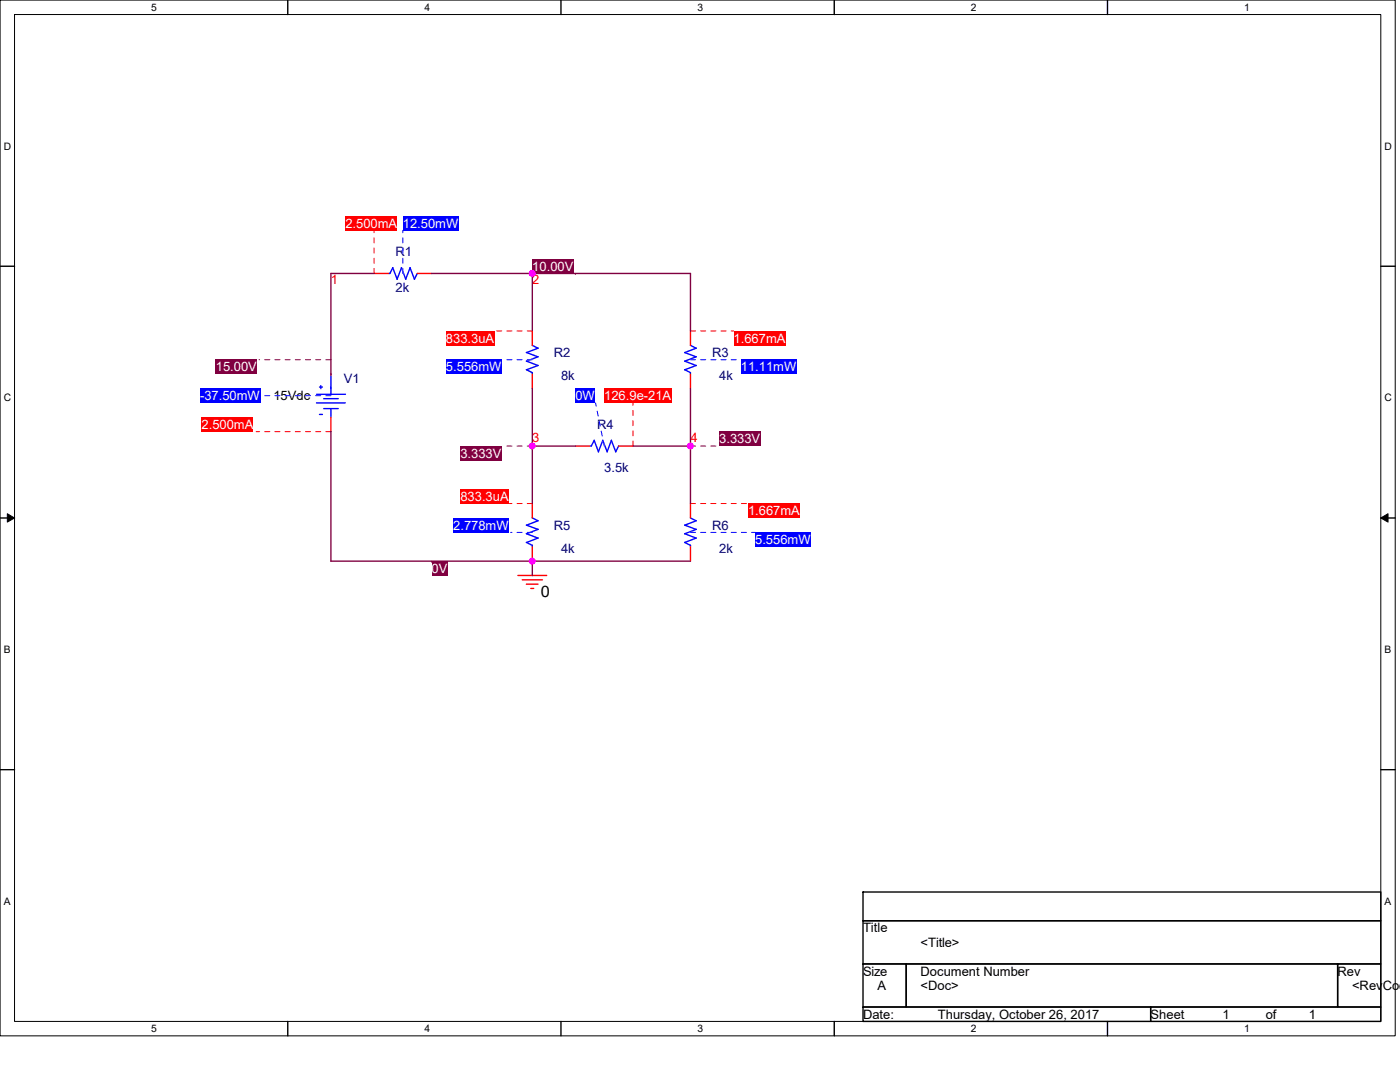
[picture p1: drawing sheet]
<svg xmlns="http://www.w3.org/2000/svg" width="279mm" height="216mm" viewBox="0 0 279 216" stroke-linecap="round" stroke-linejoin="round" font-family="sans-serif">
<path d="M0 0h278.4v206.7h-278.4zM2.9 2.9h272.7v200.9h-272.7z" fill="none" stroke="#000" stroke-width=".2"/>
<g fill="#fff">
<path d="M30.2 .3h1.1v2.3h-1.1z"/>
<path d="M30.2 204.1h1.1v2.3h-1.1z"/>
</g>
<path d="M57.4 0v2.9M57.4 203.8v2.9" fill="none" stroke="#000" stroke-width=".28"/>
<g fill="#fff">
<path d="M84.7 .3h1.1v2.3h-1.1z"/>
<path d="M84.7 204.1h1.1v2.3h-1.1z"/>
</g>
<path d="M112 0v2.9M112 203.8v2.9" fill="none" stroke="#000" stroke-width=".28"/>
<g fill="#fff">
<path d="M139.2 .3h1.2v2.3h-1.2z"/>
<path d="M139.2 204.1h1.2v2.3h-1.2z"/>
</g>
<path d="M166.5 0v2.9M166.5 203.8v2.9" fill="none" stroke="#000" stroke-width=".28"/>
<g fill="#fff">
<path d="M193.8 .3h1.1v2.3h-1.1z"/>
<path d="M193.8 204.1h1.1v2.3h-1.1z"/>
</g>
<path d="M221 0v2.9M221 203.8v2.9" fill="none" stroke="#000" stroke-width=".28"/>
<g fill="#fff">
<path d="M248.3 .3h1.1v2.3h-1.1z"/>
<path d="M248.3 204.1h1.1v2.3h-1.1z"/>
<path d="M.7 28h1.5v2.3h-1.5z"/>
<path d="M276.3 28h1.5v2.3h-1.5z"/>
<path d="M.7 78.2h1.5v2.3h-1.5z"/>
<path d="M276.3 78.2h1.5v2.3h-1.5z"/>
</g>
<path d="M0 53.1h2.9M275.6 53.1h2.8" fill="none" stroke="#000" stroke-width=".28"/>
<g fill="#fff">
<path d="M.7 128.5h1.4v2.2h-1.4z"/>
<path d="M276.3 128.5h1.4v2.2h-1.4z"/>
</g>
<path d="M0 103.4h2.9M275.6 103.4h2.8" fill="none" stroke="#000" stroke-width=".28"/>
<path d="M1.5 102.5l1.4 .9-1.4 .8zM275.6 103.4l1.4-.9v1.7z" fill="#000" stroke="#000" stroke-width=".2"/>
<g fill="#fff">
<path d="M.7 178.7h1.4v2.3h-1.4z"/>
<path d="M276.3 178.7h1.4v2.3h-1.4z"/>
</g>
<path d="M0 153.6h2.9M275.6 153.6h2.8" fill="none" stroke="#000" stroke-width=".28"/>
<path d="M66 71.8h-14.3" fill="none" stroke="#fff" stroke-width=".2" stroke-dasharray="1 1 1 1 1 1 1 1"/>
<path d="M66 71.8h-14.3" fill="none" stroke="#800040" stroke-width=".2" stroke-dasharray="1 1 1 1 1 1 1 1"/>
<path d="M43.1 71.8h8.2v2.9h-8.2z" fill="#800040"/>
<path d="M114.8 54.6h.1" fill="none" stroke="#fff" stroke-width=".2" stroke-dasharray="1 1 1 1 1 1 1 1"/>
<path d="M114.8 54.6h.1" fill="none" stroke="#800040" stroke-width=".2" stroke-dasharray="1 1 1 1 1 1 1 1"/>
<path d="M106.2 51.7h8.2v2.9h-8.2z" fill="#800040"/>
<path d="M106.2 89h-5.7" fill="none" stroke="#fff" stroke-width=".2" stroke-dasharray="1 1 1 1 1 1 1 1"/>
<path d="M106.2 89h-5.7" fill="none" stroke="#800040" stroke-width=".2" stroke-dasharray="1 1 1 1 1 1 1 1"/>
<path d="M91.9 89h8.2v2.9h-8.2z" fill="#800040"/>
<path d="M86.1 112h.1" fill="none" stroke="#fff" stroke-width=".2" stroke-dasharray="1 1 1 1 1 1 1 1"/>
<path d="M86.1 112h.1" fill="none" stroke="#800040" stroke-width=".2" stroke-dasharray="1 1 1 1 1 1 1 1"/>
<path d="M86.1 112h3.2v2.9h-3.2z" fill="#800040"/>
<path d="M137.8 89h5.7" fill="none" stroke="#fff" stroke-width=".2" stroke-dasharray="1 1 1 1 1 1 1 1"/>
<path d="M137.8 89h5.7" fill="none" stroke="#800040" stroke-width=".2" stroke-dasharray="1 1 1 1 1 1 1 1"/>
<path d="M143.5 86.1h8.2v2.9h-8.2z" fill="#800040"/>
<path d="M172.2 178h103.4v5.7h-103.4zM172.2 183.7h103.4v8.6h-103.4zM172.2 192.3h8.6v8.6h-8.6zM180.8 192.3h86.2v8.6h-86.2zM267 192.3h8.6v8.6h-8.6zM172.2 200.9h57.4v2.9h-57.4zM229.6 200.9h46v2.9h-46z" fill="none" stroke="#000" stroke-width=".28"/>
<path d="M103.4 114.8h5.7M104.2 115.7h4.1M105.1 116.6h2.3M105.9 117.4h.6" fill="none" stroke="#f00" stroke-width=".28"/>
<path d="M63.2 78.7h5.7M63.8 77.2h.5M64 76.9v.7M64.6 79.5h2.9M66 74.6v4.1M63.2 80.4h5.7M63.8 82.7h.5M64.6 81.5h2.9M66 81.5v1.8" fill="none" stroke="#00f" stroke-width=".28"/>
<path d="M66 79h-13.4" fill="none" stroke="#fff" stroke-width=".2" stroke-dasharray="1 1 1 1 1 1 1 1"/>
<path d="M66 79h-13.4" fill="none" stroke="#00f" stroke-width=".2" stroke-dasharray="1 1 1 1 1 1 1 1"/>
<path d="M39.9 77.5h12v2.9h-12z" fill="#00f"/>
<path d="M66 86.1h-14.9" fill="none" stroke="#fff" stroke-width=".2" stroke-dasharray="1 1 1 1 1 1 1 1"/>
<path d="M66 86.1h-14.9" fill="none" stroke="#f00" stroke-width=".2" stroke-dasharray="1 1 1 1 1 1 1 1"/>
<path d="M40.2 83.3h10.4v2.9h-10.4z" fill="#f00"/>
<path d="M66 74.7h.1M66 83.3v2.8" fill="none" stroke="#f00" stroke-width=".28"/>
<path d="M117.7 89h.3M118 89l.6-1.2 .8 2.4 .9-2.4 .9 2.4M122 87.9l.9 2.3 .6-1.2M122 87.8l-.8 2.3" fill="none" stroke="#00f" stroke-width=".28"/>
<path d="M120.6 89l-1.7-8.6" fill="none" stroke="#fff" stroke-width=".2" stroke-dasharray="1 1 1 1 1 1 1 1"/>
<path d="M120.6 89l-1.7-8.6" fill="none" stroke="#00f" stroke-width=".2" stroke-dasharray="1 1 1 1 1 1 1 1"/>
<path d="M114.8 77.5h4v2.9h-4z" fill="#00f"/>
<path d="M126.3 89v-8.6" fill="none" stroke="#fff" stroke-width=".2" stroke-dasharray="1 1 1 1 1 1 1 1"/>
<path d="M126.3 89v-8.6" fill="none" stroke="#f00" stroke-width=".2" stroke-dasharray="1 1 1 1 1 1 1 1"/>
<path d="M120.6 77.5h13.4v2.9h-13.4z" fill="#f00"/>
<path d="M114.8 89h2.9M123.4 89h2.9" fill="none" stroke="#f00" stroke-width=".28"/>
<path d="M105.1 108.2l1.1 .6v.3M105.1 106.5l2.3 .9M106.2 103.3l1.2 .6M107.4 107.4l-2.3 .8M107.4 105.6l-2.3 .9M107.4 103.9l-2.3 .9 2.3 .8" fill="none" stroke="#00f" stroke-width=".28"/>
<path d="M106.2 106.2h-4.3" fill="none" stroke="#fff" stroke-width=".2" stroke-dasharray="1 1 1 1 1 1 1 1"/>
<path d="M106.2 106.2h-4.3" fill="none" stroke="#00f" stroke-width=".2" stroke-dasharray="1 1 1 1 1 1 1 1"/>
<path d="M90.4 103.4h11.2v2.9h-11.2z" fill="#00f"/>
<path d="M106.2 100.5h-4.6" fill="none" stroke="#fff" stroke-width=".2" stroke-dasharray="1 1 1 1 1 1 1 1"/>
<path d="M106.2 100.5h-4.6" fill="none" stroke="#f00" stroke-width=".2" stroke-dasharray="1 1 1 1 1 1 1 1"/>
<path d="M91.9 97.6h9.6v2.9h-9.6z" fill="#f00"/>
<path d="M106.2 100.5v2.9M106.2 109.1v2.9" fill="none" stroke="#f00" stroke-width=".28"/>
<path d="M78.4 53.4l.9 2.3M78.4 53.4l-.6 1.2h-.3M80.1 53.4l-.9 2.3M81.8 53.4l.9 2.3 .6-1.2M81.9 53.4l-.9 2.3-.9-2.3" fill="none" stroke="#00f" stroke-width=".28"/>
<path d="M80.4 54.6v-8.6" fill="none" stroke="#fff" stroke-width=".2" stroke-dasharray="1 1 1 1 1 1 1 1"/>
<path d="M80.4 54.6v-8.6" fill="none" stroke="#00f" stroke-width=".2" stroke-dasharray="1 1 1 1 1 1 1 1"/>
<path d="M80.4 43.1h11.1v2.9h-11.1z" fill="#00f"/>
<path d="M74.7 54.6v-8.6" fill="none" stroke="#fff" stroke-width=".2" stroke-dasharray="1 1 1 1 1 1 1 1"/>
<path d="M74.7 54.6v-8.6" fill="none" stroke="#f00" stroke-width=".2" stroke-dasharray="1 1 1 1 1 1 1 1"/>
<path d="M68.9 43.1h10.4v2.9h-10.4z" fill="#f00"/>
<path d="M74.7 54.6h2.8M83.3 54.6h2.8" fill="none" stroke="#f00" stroke-width=".28"/>
<path d="M136.6 108.2l1.2 .6v.3M136.6 106.5l2.4 .9-2.3 .8M136.6 104.8l2.4 .8-2.3 .9M137.8 103.3l1.2 .6-2.3 .9" fill="none" stroke="#00f" stroke-width=".28"/>
<path d="M137.8 106.2h12.9" fill="none" stroke="#fff" stroke-width=".2" stroke-dasharray="1 1 1 1 1 1 1 1"/>
<path d="M137.8 106.2h12.9" fill="none" stroke="#00f" stroke-width=".2" stroke-dasharray="1 1 1 1 1 1 1 1"/>
<path d="M150.7 106.2h11.1v2.9h-11.1z" fill="#00f"/>
<path d="M137.8 100.5h11.5" fill="none" stroke="#fff" stroke-width=".2" stroke-dasharray="1 1 1 1 1 1 1 1"/>
<path d="M137.8 100.5h11.5" fill="none" stroke="#f00" stroke-width=".2" stroke-dasharray="1 1 1 1 1 1 1 1"/>
<path d="M149.3 100.5h10.3v2.9h-10.3z" fill="#f00"/>
<path d="M137.8 100.5v2.9M137.8 109.1v2.9" fill="none" stroke="#f00" stroke-width=".28"/>
<path d="M105.1 73.8l1.1 .6v.3M105.1 72.1l2.3 .8M106.2 68.9l1.2 .6M107.4 72.9l-2.3 .9M107.4 71.2l-2.3 .9M107.4 69.5l-2.3 .8 2.3 .9" fill="none" stroke="#00f" stroke-width=".28"/>
<path d="M106.2 71.8h-5.7" fill="none" stroke="#fff" stroke-width=".2" stroke-dasharray="1 1 1 1 1 1 1 1"/>
<path d="M106.2 71.8h-5.7" fill="none" stroke="#00f" stroke-width=".2" stroke-dasharray="1 1 1 1 1 1 1 1"/>
<path d="M89 71.8h11.1v2.9h-11.1z" fill="#00f"/>
<path d="M106.2 66h-7.4" fill="none" stroke="#fff" stroke-width=".2" stroke-dasharray="1 1 1 1 1 1 1 1"/>
<path d="M106.2 66h-7.4" fill="none" stroke="#f00" stroke-width=".2" stroke-dasharray="1 1 1 1 1 1 1 1"/>
<path d="M89 66h9.6v2.9h-9.6z" fill="#f00"/>
<path d="M106.2 66v2.9M106.2 74.7v2.8" fill="none" stroke="#f00" stroke-width=".28"/>
<path d="M136.6 73.8l1.2 .6v.3M136.6 72.1l2.4 .8-2.3 .9M136.6 70.3l2.4 .9-2.3 .9M137.8 68.9l1.1 .6M139 69.5l-2.3 .9" fill="none" stroke="#00f" stroke-width=".28"/>
<path d="M137.8 71.8h10" fill="none" stroke="#fff" stroke-width=".2" stroke-dasharray="1 1 1 1 1 1 1 1"/>
<path d="M137.8 71.8h10" fill="none" stroke="#00f" stroke-width=".2" stroke-dasharray="1 1 1 1 1 1 1 1"/>
<path d="M147.8 71.8h11.2v2.9h-11.2z" fill="#00f"/>
<path d="M137.8 66h8.6" fill="none" stroke="#fff" stroke-width=".2" stroke-dasharray="1 1 1 1 1 1 1 1"/>
<path d="M137.8 66h8.6" fill="none" stroke="#f00" stroke-width=".2" stroke-dasharray="1 1 1 1 1 1 1 1"/>
<path d="M146.4 66h10.4v2.9h-10.4z" fill="#f00"/>
<path d="M137.8 66v2.9M137.8 74.7v2.8" fill="none" stroke="#f00" stroke-width=".28"/>
<path d="M66 54.5v20.2M66 54.6h8.7M86.1 54.6h51.7v11.5M106.2 54.5v11.5M106.2 77.5v23M137.8 77.5v23M66 86.1v25.9M106.2 89h8.6M126.3 89h11.5M66 112h71.8M106.2 112v2.9" fill="none" stroke="#800040" stroke-width=".28"/>
<g fill="#f0f" stroke="#f0f" stroke-width=".28">
<circle cx="106.2" cy="54.6" r=".57"/>
<circle cx="106.2" cy="89" r=".57"/>
<circle cx="137.8" cy="89" r=".57"/>
<circle cx="106.2" cy="112" r=".57"/>
</g>
<text font-size="3.2" x="107.9" y="119.1">0</text>
<g font-size="2.6" fill="#fff">
<text x="68.9" y="45.4">2.500mA</text>
<text x="80.4" y="45.4">12.50mW</text>
<text x="106.2" y="54">10.00V</text>
<text x="89" y="68.4">833.3uA</text>
<text x="146.4" y="68.4">1.667mA</text>
<text x="43.1" y="74.1">15.00V</text>
<text x="89" y="74.1">5.556mW</text>
<text x="147.8" y="74.1">11.11mW</text>
<text x="39.9" y="79.9">-37.50mW</text>
<text x="114.8" y="79.9">0W</text>
<text x="120.6" y="79.9">126.9e-21A</text>
<text x="40.2" y="85.6">2.500mA</text>
<text x="143.5" y="88.5">3.333V</text>
<text x="91.9" y="91.3">3.333V</text>
<text x="91.9" y="99.9">833.3uA</text>
<text x="90.4" y="105.7">2.778mW</text>
<text x="149.3" y="102.8">1.667mA</text>
<text x="150.7" y="108.6">5.556mW</text>
<text x="86.1" y="114.3">0V</text>
</g>
<g font-size="2.6" fill="#000080">
<text x="79" y="51.2">R1</text>
<text x="79" y="58.3">2k</text>
<text x="110.5" y="71.2">R2</text>
<text x="142.1" y="71.2">R3</text>
<text x="68.6" y="76.4">V1</text>
<text x="112" y="75.8">8k</text>
<text x="143.5" y="75.8">4k</text>
<text x="119.1" y="85.6">R4</text>
<text x="120.6" y="94.2">3.5k</text>
<text x="110.5" y="105.7">R5</text>
<text x="142.1" y="105.7">R6</text>
<text x="112" y="110.3">4k</text>
<text x="143.5" y="110.3">2k</text>
</g>
<g font-size="2.6" fill="#f00">
<text x="66" y="56.6">1</text>
<text x="106.2" y="56.6">2</text>
<text x="106.2" y="88.2">3</text>
<text x="137.8" y="88.2">4</text>
</g>
<g font-size="2.6">
<text x="54.6" y="79.9">15Vdc</text>
<text x="172.2" y="186.1">Title</text>
<text x="183.7" y="188.9">&lt;Title&gt;</text>
<text x="172.2" y="194.7">Size</text>
<text x="175.1" y="197.5">A</text>
<text x="183.7" y="194.7">Document Number</text>
<text x="183.7" y="197.5">&lt;Doc&gt;</text>
<text x="267" y="194.7">Rev</text>
<text x="269.8" y="197.5">&lt;RevCod</text>
<text x="172.2" y="203.3">Date:</text>
<text x="187.2" y="203.3">Thursday, October 26, 2017</text>
<text x="229.6" y="203.3">Sheet</text>
<text x="244" y="203.3">1</text>
<text x="252.6" y="203.3">of</text>
<text x="261.2" y="203.3">1</text>
</g>
<g font-size="2">
<text x="30.2" y="2.2">5</text>
<text x="84.7" y="2.2">4</text>
<text x="139.2" y="2.2">3</text>
<text x="193.8" y="2.2">2</text>
<text x="248.3" y="2.2">1</text>
<text x=".7" y="29.8">D</text>
<text x="276.3" y="29.8">D</text>
<text x=".7" y="80.1">C</text>
<text x="276.3" y="80.1">C</text>
<text x=".7" y="130.3">B</text>
<text x="276.3" y="130.3">B</text>
<text x=".7" y="180.5">A</text>
<text x="276.3" y="180.5">A</text>
<text x="30.2" y="206">5</text>
<text x="84.7" y="206">4</text>
<text x="139.2" y="206">3</text>
<text x="193.8" y="206">2</text>
<text x="248.3" y="206">1</text>
</g>
</svg>
